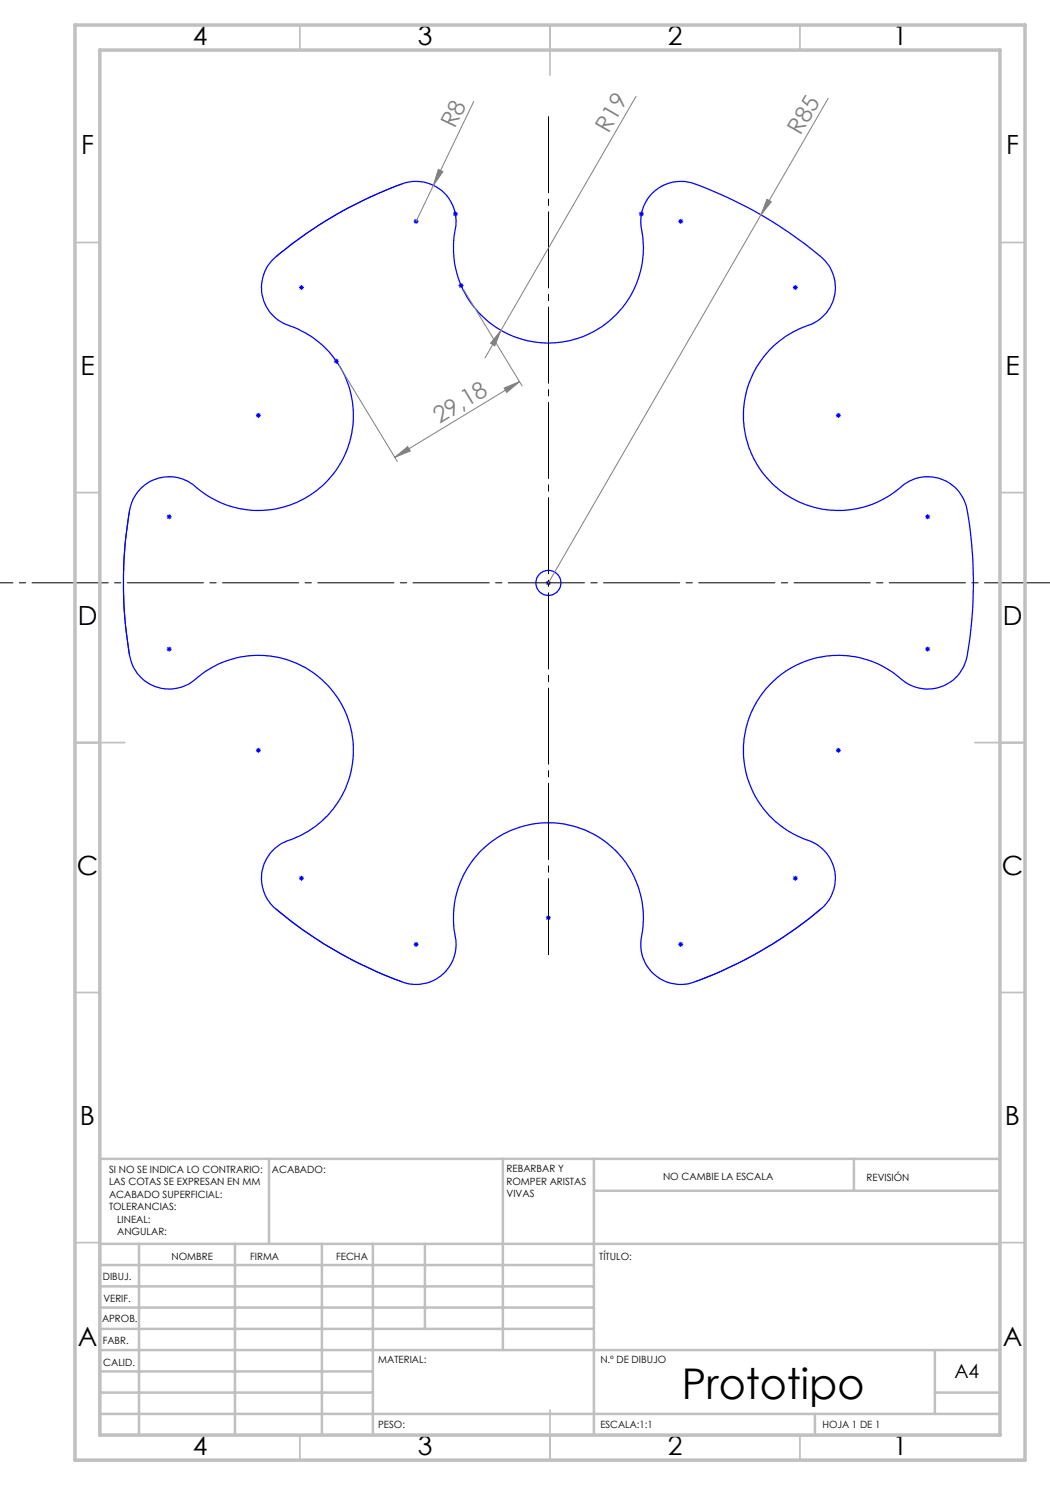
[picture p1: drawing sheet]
<svg xmlns="http://www.w3.org/2000/svg" width="210mm" height="297mm" viewBox="0 0 210 297" stroke-linecap="round" stroke-linejoin="round" font-family="sans-serif">
<g fill="none" stroke="#00f" stroke-width=".2">
<path d="M80.5 36.8a84.4 84.4 0 0 0-25.3 14.6M59.8 57.5h1M59.9 57.1l.7 .8M60.3 57v1M60.6 57.1l-.7 .8M82.7 44.3h1M82.9 43.9l.7 .7M83.2 43.8v1M83.6 43.9l-.7 .7M90.6 42.8h1M90.7 42.4l.7 .7M91.1 42.3v1"/>
<path d="M91.4 42.4l-.7 .7M91.7 57.1h1M91.9 56.8l.7 .7M92.2 56.6v1M92.6 56.8l-.7 .7M127.8 42.8h1M127.9 42.4l.7 .7M128.3 42.3v1M128.6 42.4l-.7 .7M135.6 44.3h1.1M135.8 43.9l.7 .7M136.1 43.8v1"/>
<path d="M136.5 43.9l-.7 .7M158.6 57.5h1M158.7 57.1l.7 .8M159.1 57v1M159.4 57.1l-.7 .8M66.8 72.2h1M66.9 71.9l.7 .7M67.3 71.8v.9M67.6 71.9l-.7 .7M51.2 83.1h1M51.3 82.7l.7 .7M51.7 82.6v1"/>
<path d="M52 82.7l-.7 .7M167.2 83.1h1M167.3 82.7l.7 .7M167.7 82.6v1M168 82.7l-.7 .7M25.9 102a87 87 0 0 0 0 29.2M33.3 103.4h1M33.5 103l.7 .7M33.8 102.8v1.1M34.2 103l-.7 .7M109.2 116.6h1M109.3 116.2l.7 .7"/>
<path d="M109.7 116.1v1M110 116.2l-.7 .7M185 103.4h1M185.2 103l.7 .7M185.5 102.8v1.1M185.9 103l-.7 .7M33.3 129.8h1M33.5 129.5l.7 .7M33.8 129.3v1M34.2 129.5l-.7 .7M185 129.8h1M185.2 129.5l.7 .7"/>
<path d="M185.5 129.3v1M185.9 129.5l-.7 .7M51.2 150.1h1M51.3 149.7l.7 .7M51.7 149.6v1M52 149.7l-.7 .7M167.2 150.1h1M167.3 149.7l.7 .7M167.7 149.6v1M168 149.7l-.7 .7M59.8 175.6h1M59.9 175.3l.7 .7"/>
<path d="M60.3 175.2v1M60.6 175.3l-.7 .7M158.6 175.6h1M158.7 175.3l.7 .7M159.1 175.2v1M159.4 175.3l-.7 .7M55.2 181.8a84.4 84.4 0 0 0 25.3 14.6M82.7 188.9h1M82.9 188.5l.7 .7M83.2 188.4v1M83.6 188.5l-.7 .7M109.2 183.5h1"/>
<path d="M109.3 183.2l.7 .7M109.7 183.1v.9M110 183.2l-.7 .7M135.6 188.9h1.1M135.8 188.5l.7 .7M136.1 188.4v1M136.5 188.5l-.7 .7M164.2 181.8a84.4 84.4 0 0 1-25.3 14.6"/>
</g>
<g fill="none" stroke="#00f" stroke-width=".25">
<path d="M54.3 52.2a79.9 79.9 0 0 1 27.3-15.8 8 8 0 0 1 9.3 10.1 19 19 0 0 0 19.5 22.1 19 19 0 0 0 17.8-23.6 8 8 0 0 1 10.7-8.2 82.4 82.4 0 0 1 26.2 15.4 8 8 0 0 1-4.1 13.1 19 19 0 0 0-9.4 27.9 19 19 0 0 0 29.3 3.6 8 8 0 0 1 12.5 5.2 82.8 82.8 0 0 1-.3 30.4 8 8 0 0 1-13.3 3 19 19 0 0 0-28.9 5.8 19 19 0 0 0 11.5 27.2 8 8 0 0 1 1.8 13.4 82 82 0 0 1-26.5 14.9 8 8 0 0 1-9.3-10 19 19 0 0 0-19.5-22.1 19 19 0 0 0-17.7 23.5 8 8 0 0 1-10.7 8.3 82.4 82.4 0 0 1-26.2-15.5 8 8 0 0 1 4-13 19 19 0 0 0 9.5-28 19 19 0 0 0-29.3-3.6 8 8 0 0 1-12.6-5.1 83 83 0 0 1 .3-30.4 8 8 0 0 1 13.4-3 19 19 0 0 0 28.9-5.8 19 19 0 0 0-11.5-27.2 8 8 0 0 1-2.7-12.6z"/>
<circle cx="109.7" cy="116.6" r="2.5"/>
</g>
<g fill="none" stroke="#808080" stroke-width=".2">
<path d="M127.2 19.3l-27 46.8M165.6 19.7l-13.4 23.3M86.7 37.1l-3.5 7.2M87.7 33.9l.9 .4-1.9 2.8zM94.8 20.3l-8.1 16.8M153.4 39.9l.9 .5-2.1 2.6zM92.7 58l11.7 19.2M152.2 43l-42.5 73.6M67.8 73.1l11.7 19.2M100.2 66.1l-1.2 3.1-.9-.6zM100.2 66.1l-3.2 5.5M100.8 77.6l3.1-1.3-2.5 2.2z"/>
<path d="M103.9 76.3l-24.9 15.2M79 91.5l2.5-2.2 .6 .9z"/>
</g>
<path d="M109.7 22.7v168.9" fill="none" stroke="#000" stroke-width=".2" stroke-dasharray="15.2 1.3 1.3 1.3" stroke-dashoffset="-.6"/>
<path d="M210.1 116.6h-210.2" fill="none" stroke="#000" stroke-width=".2" stroke-dasharray="15.2 1.3 1.3 1.3"/>
<g fill="none" stroke="#c0c0c0" stroke-width=".35">
<path d="M60 5v5M110 5v10M160 5v5M15 48.5h5M200 48.5h5M15 98.5h5M200 98.5h5M15 148.5h10M195 148.5h10M15 198.5h5M200 198.5h5M15 248.5h5"/>
<path d="M200 248.5h5M60 287v5M110 282v10M160 287v5"/>
</g>
<g fill="none" stroke="#c0c0c0" stroke-width=".5">
<path d="M53.8 231.8v17M100.6 231.8v38.2M118.8 231.8v55.2M118.8 238.2h81.2M170.8 231.8v6.4M200 231.8h-180v55.2M20 248.8h180M20 257.3h98.8M20 253h98.8M27.8 248.8v38.2M47 248.8v38.2M64.4 248.8v38.2"/>
<path d="M74.6 248.8v38.2M85 248.8v17M20 265.8h98.8M20 261.5h98.8M20 278.5h54.6M20 274.3h54.6M20 270h180M187 278.5h13M187 270v12.8M20 282.8h180M163 282.8v4.2"/>
</g>
<path d="M15 5h190v287h-190zM20 10h180v277h-180z" fill="none" stroke="#c0c0c0" stroke-width=".7"/>
<g fill="#808080">
<path d="M153.4 39.9l.9 .5-2.1 2.6z"/>
<path d="M100.2 66.1l-1.2 3.1-.9-.6z"/>
<path d="M87.7 33.9l.9 .4-1.9 2.8z"/>
<path d="M79 91.5l2.5-2.2 .6 .9zM100.8 77.6l3.1-1.3-2.5 2.2z"/>
</g>
<text font-size="8.5" x="136.4" y="279.7">Prototipo</text>
<g font-size="5.3">
<text x="38.5" y="9">4</text>
<text x="83.5" y="9">3</text>
<text x="133.6" y="9">2</text>
<text x="178.6" y="9">1</text>
<text x="16.2" y="30.7">F</text>
<text x="201.2" y="30.7">F</text>
<text x="16.1" y="75">E</text>
<text x="201.1" y="75">E</text>
<text x="15.5" y="125">D</text>
<text x="200.5" y="125">D</text>
<text x="15.4" y="175">C</text>
<text x="200.4" y="175">C</text>
<text x="16" y="225">B</text>
<text x="201" y="225">B</text>
<text x="15.5" y="269.2">A</text>
<text x="200.5" y="269.2">A</text>
<text x="38.5" y="291">4</text>
<text x="83.5" y="291">3</text>
<text x="133.6" y="291">2</text>
<text x="178.6" y="291">1</text>
</g>
<g font-size="4.7" fill="#808080">
<text x="91" y="25.9" transform="rotate(-64 91 25.9)">R8</text>
<text x="121.7" y="26.8" transform="rotate(-60 121.7 26.8)">R19</text>
<text x="160.1" y="27.2" transform="rotate(-60 160.1 27.2)">R85</text>
<text x="87.9" y="84.8" transform="rotate(-31 87.9 84.8)">29,18</text>
</g>
<text font-size="3.9" x="190.9" y="275.5">A4</text>
<g font-size="2">
<text x="21.8" y="234.6">SI NO SE INDICA LO CONTRARIO:</text>
<text x="21.8" y="237.1">LAS COTAS SE EXPRESAN EN MM</text>
<text x="21.8" y="239.6">ACABADO SUPERFICIAL:</text>
<text x="54.4" y="234.6">ACABADO:</text>
<text x="101.3" y="234.5">REBARBAR Y</text>
<text x="101.3" y="237">ROMPER ARISTAS</text>
<text x="101.3" y="239.5">VIVAS</text>
<text x="132.6" y="236">NO CAMBIE LA ESCALA</text>
<text x="173.3" y="236.2">REVISIÓN</text>
<text x="21.8" y="242.1">TOLERANCIAS:</text>
<text x="23.4" y="244.6">LINEAL:</text>
<text x="23.4" y="247.1">ANGULAR:</text>
<text x="34.3" y="252">NOMBRE</text>
<text x="50" y="251.9">FIRMA</text>
<text x="67.2" y="251.9">FECHA</text>
<text x="119.9" y="251.9">TÍTULO:</text>
<text x="20.6" y="256.1">DIBUJ.</text>
<text x="20.7" y="260.3">VERIF.</text>
<text x="20.4" y="264.4">APROB.</text>
<text x="20.5" y="268.8">FABR.</text>
<text x="20.7" y="273.1">CALID.</text>
<text x="75.6" y="272.5">MATERIAL:</text>
<text x="120.1" y="272.5">N.º DE DIBUJO</text>
<text x="75.6" y="285.5">PESO:</text>
<text x="120.1" y="285.6">ESCALA:1:1</text>
<text x="164.5" y="285.6">HOJA 1 DE 1</text>
</g>
</svg>
